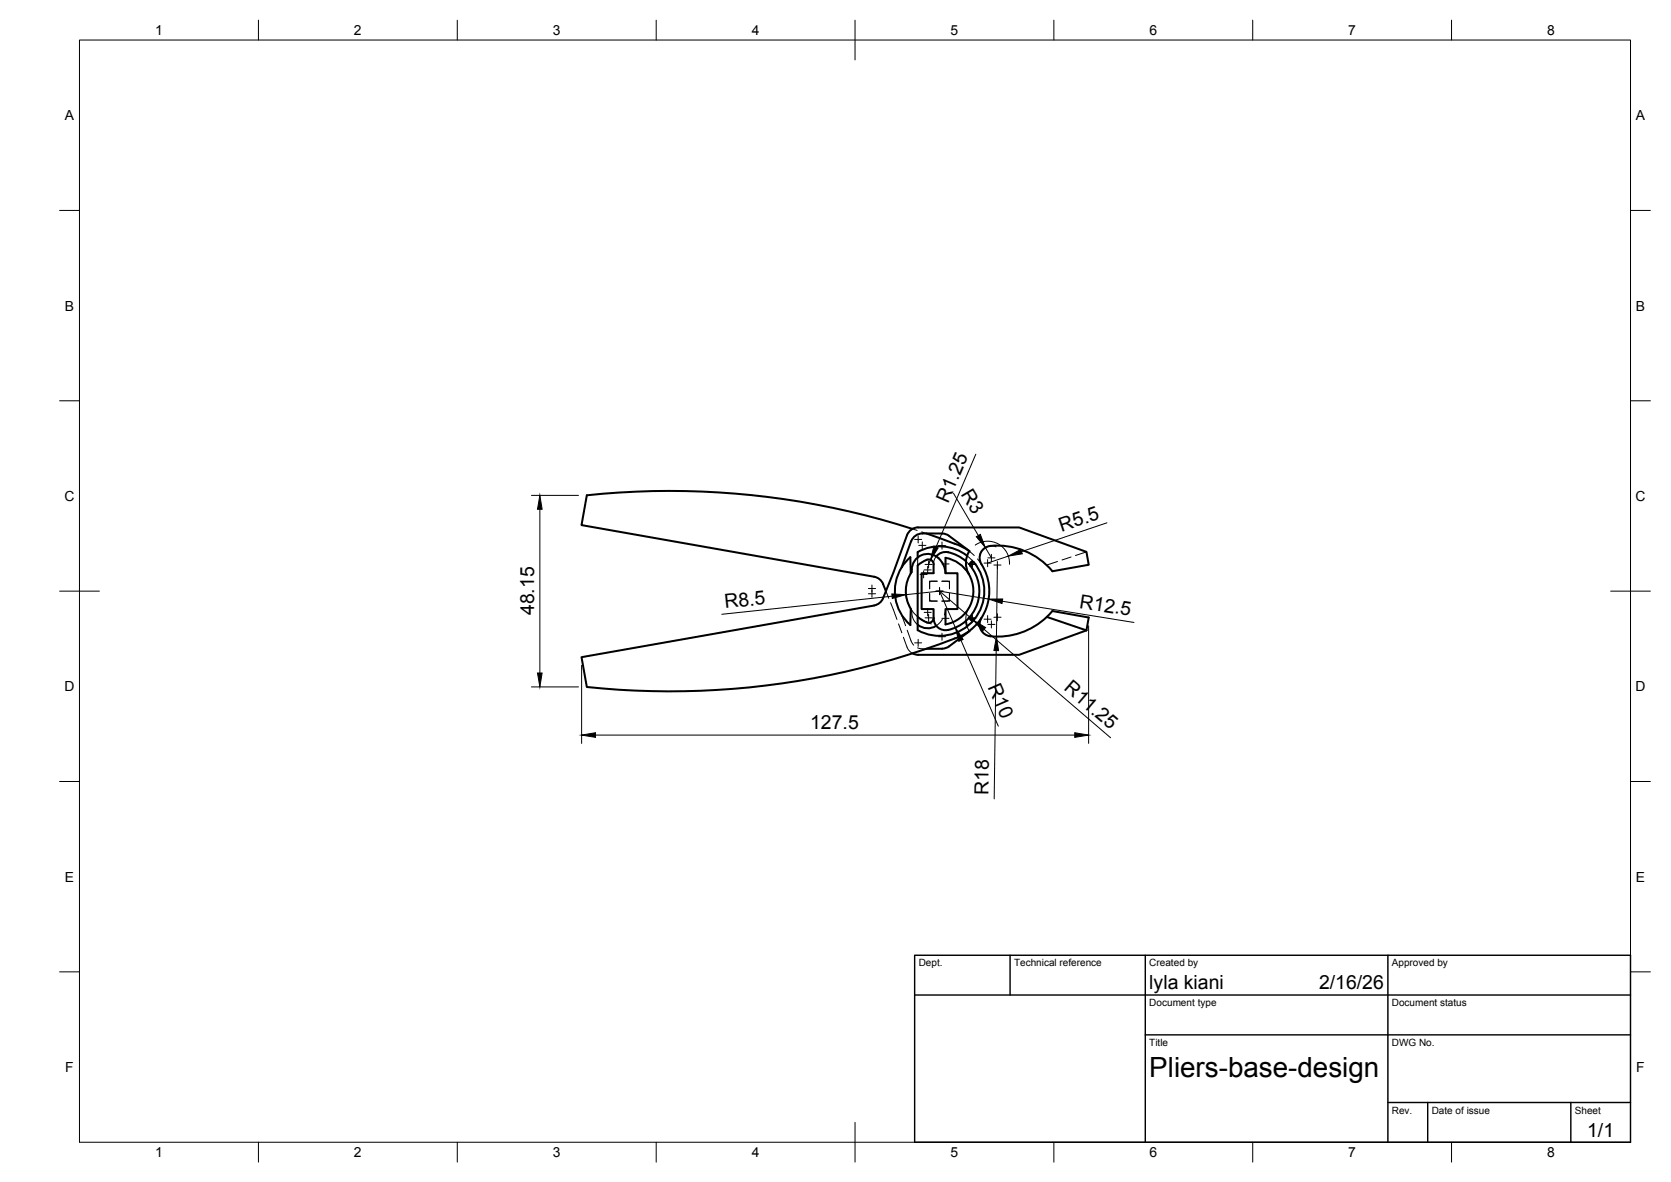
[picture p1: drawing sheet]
<svg xmlns="http://www.w3.org/2000/svg" width="420mm" height="297mm" viewBox="0 0 420 297" stroke-linecap="round" stroke-linejoin="round" font-family="sans-serif">
<!-- layer: Hidden -->
<g fill="none" stroke="#000" stroke-width=".25">
<path d="M229.4 132.9l1.2 .4M231.8 133.7l1.1 .4M235.4 139.8l-.6 1.1-.1 .9M243.2 139.7l1.7 1.6M243.7 138.5l1.3 1.1M269.3 140l-2.3 .7M273.2 138.7l-2.8 .9M222.8 148.6l.7 1.8M223.9 151.5l1.6 4.2M225.9 156.8l.9 2.2M226.7 154.6l1 2.7M228.1 158.4l1 2.7 .6 1"/>
<path d="M229 153l.2 .4 .1 1.2 .4 1 1 1.4M230.7 140.1v2M233.7 146.5l.4-.4h1.5h-1.9v1.9M233.7 150.6l.2 .3 .3 .2M233.7 149.1v2h1.9M236.9 155.6l-1.5 1.7M237.7 153.1l-.3 1.5M238.7 146.5l-.4-.4h-1.5h1.9v1.9M238.7 150.6l-.1 .3-.4 .2M238.7 149.1v2h-1.9M242.9 141.1l1 1.1M243.2 157.4l.5 1.2"/>
<path d="M243.6 152.8l-.7 1.9v1.3M245.8 140.5l1 1.3M265.9 141.1l-2.8 .9M227.2 160.2l1 2.8 1.2 1.2M230.7 162.8l2.2 .3"/>
</g>
<!-- layer: Visible -->
<g fill="none" stroke="#000" stroke-width=".51">
<path d="M229.1 136l-2.4 6.5a11.2 11.2 0 0 0 2.2 14.6M229.4 132.9a199.6 199.6 0 0 0-81.8-8.4l-1.4 7.5 73.6 12.9M230.9 132.6h25.4l16.9 6.1 .5 3.2-9.1 1.7M230.9 132.5a3 3 0 0 0-2.8 2l-3.5 9.4-2.6 6.4M232.9 134.1l8.2 2.9 2.6 1.5M235.4 139.8a3.4 3.4 0 0 1 4.4-.6l1.9 1 1.2 .8M238.7 134.7l5.1 3.8a5.5 5.5 0 0 0-.2 5.8M238.7 134.7l-1.4-.6h-5.3a3 3 0 0 0-2.9 1.9M243.2 139.7a11.3 11.3 0 0 0-12.4-1l-.1 1.4M219.8 144.9l1.4 .7a5.3 5.3 0 0 1 1.6 3M222.1 150.3l-.9 1.2-1.4 .6M228.9 140l.1 4.1"/>
<path d="M228.9 140l-2.2 2.5M230.7 157a4 4 0 0 0 4.7 .3M230.8 155a4.5 4.5 0 0 0 3.1 1.4l.5-.3 .4-.8M234.7 141.8v2.2h-3v9.1h3v2.3M234.8 141.8a1.32 1.32 0 0 0-.8-1.2 1.32 1.32 0 0 0-1.5 .3l-1.7 1.2-.1 16.3a11.2 11.2 0 0 0 14.3-2.7 11.2 11.2 0 0 0-.4-14.5 .68 .68 0 0 0-.6 1 9.9 9.9 0 0 1-6.7 16.1 3 3 0 0 1-2.5-2.9M237.7 144a4.5 4.5 0 0 0-6.6-4.2 4.2 4.2 0 0 0-1.9 3.9 8.5 8.5 0 0 0-.2 9.3l-.1 4.1M242.9 156l.3 1.4M243.6 144.3a8.5 8.5 0 0 1-5.8 12.6M243.6 144.3a8.5 8.5 0 0 0-5.9-4.1v3.8h3v9.1h-3v3.8M243.7 158.6h.1M243.8 158.6l-5.5 4-1.4 .4M244 154.9a.63 .63 0 0 0 .1 .8 .63 .63 0 0 0 .8 .1"/>
<path d="M246.8 155.3a3 3 0 0 0 2.2 4.6M263.2 155l10 3.4M263.2 155a18 18 0 0 1-14.2 4.9M264.6 153.6l9.1 1.6-.5 3.2M264.6 143.5a17.4 17.4 0 0 0-16.6-6 3 3 0 0 0-1.2 4.3 12.5 12.5 0 0 1-6.8 18.7 199.6 199.6 0 0 1-92.4 12.1l-1.4-7.5 73.6-12.9M264.6 153.5l-1.4 1.5M273.2 158.4l-16.9 6.2h-25.4l-1.5-.4M236.9 163l-4 .1"/>
</g>
<!-- layer: BORDER -->
<g fill="none" stroke="#000" stroke-width=".25">
<path d="M20 10.1h390v276.9h-390zM65 5.1v5M115 5.1v5M165 5.1v5M215 5.1v10M265 5.1v5M315 5.1v5M365 5.1v5M15 52.9h5M410 52.9h5M15 100.7h5M410 100.7h5"/>
<path d="M15 148.6h10M405 148.6h10M15 196.4h5M410 196.4h5M15 244.2h5M410 244.2h5M65 287v5M115 287v5M165 287v5M215 282.1v9.9M265 287v5M315 287v5"/>
<path d="M365 287v5"/>
</g>
<!-- layer: TITLEBLOCK -->
<path d="M230 240.1h180v46.9h-180zM230 250h180M254 240.1v9.9M288 240.1v46.9M349 240.1v46.9M288 260.1h122M349 277.1h61M359 277.1v9.9M395 277.1v9.9" fill="none" stroke="#000" stroke-width=".36"/>
<!-- layer: Smart Centers -->
<g fill="none" stroke="#000" stroke-width=".25">
<path d="M230 135.6h1.8M230.9 134.7v1.7M231 137.1h1.8M231.9 136.2v1.8M236 137.1h1.7M236.9 136.2v1.8M249.3 139.3v1.8M218.4 149.2h1.8M218.4 147.9h1.8M219.2 147v3.1M231.4 144.3h1.7M232.2 143.5v1.7"/>
<path d="M232.4 143.2h1.7M232.4 153.9h1.7M232.6 141.8h1.8M232.6 155.3h1.8M233.3 142.3v1.8M233.3 153v1.8M233.5 141v1.7M233.5 154.4v1.8M235.3 148.6h1.8M236.2 147.7v1.7M236.8 155.4h1.8M236.8 141.7h1.8"/>
<path d="M236.9 159.1v1.8M237.7 140.8v1.8M237.7 154.5v1.8M243.4 141.9h1.8M243.4 155.2h1.8M243.6 141.7h1.8M243.6 155.4h1.8M244.3 141v1.8M244.3 154.3v1.8M244.5 140.8v1.8M244.5 154.5v1.8M247.4 141.5h1.8"/>
<path d="M247.4 155.6h1.8M248.3 140.6v1.8M248.3 154.7v1.8M248.4 140.2h1.8M248.4 156.9h1.8M249.3 156v1.8M249.9 155.1h1.8M249.9 142h1.8M250.8 141.1v1.8M250.8 154.2v1.8M230 161.6h1.8M230.9 160.7v1.7"/>
<path d="M236 160h1.7"/>
</g>
<!-- layer: FD_Dimensions -->
<g fill="none" stroke="#000" stroke-width=".25">
<path d="M245.4 114.1l-10 23.4M133.6 124.5h11.9M135.7 128v41.1M239.8 124l6.2 10.6M245.2 137a5.5 5.5 0 0 1 5.8-.3 5.5 5.5 0 0 1 2.8 5.1M247.8 137.6l1.5 2.6M250.5 137.4a3 3 0 0 0-4 1.8M253.5 139.7l-5.2 1.8M278.3 131.4l-21.4 7.2M224.3 149.8l-42.8 4.6M227.8 147.3a8.5 8.5 0 0 0 6.4 9.5M234.7 141.4l-.7-.7-.5 1.1"/>
<path d="M236.2 148.6l8.6 7.3M236.2 148.6l-8.4 .8M236.2 148.6l4 9.1M236.2 148.6l12.4 1.9M247.4 158.1l31.9 27.3M248.4 159.8l2.4 .2M250.8 142l-.3 18M252 151.1l33.1 5.3M273.7 157.3v29.5M133.6 172.6h11.9M146.2 167.2v19.6M241.6 160.9l9.4 21.6"/>
<path d="M250.5 163.5l-.5 37.3M149.7 184.7h120.5"/>
</g>
<path d="M135.7 124.5l.6 3.5h-1.2zM234.8 137.3l1.1 .4-1.9 3zM245.5 134.9l1-.6 1.3 3.3zM253.5 139.7l3.2-1.6 .3 1.1zM224.2 149.3l3.6 .1-3.4 1zM244.8 155.9l3 1.8-.7 .9zM248.6 150.5h3.5l-.2 1.2zM135.1 169.1h1.2l-.6 3.5zM240.2 157.7l2 3-1.1 .5zM250.5 160l.6 3.5h-1.2zM146.2 184.7l3.5-.6v1.2zM270.2 184.1l3.5 .6-3.5 .6z" fill="#000" stroke="#000" stroke-width=".25"/>
<text font-size="7" x="289" y="270.6">Pliers-base-design</text>
<g font-size="4.9">
<text x="241.5" y="124.1" transform="rotate(60 241.5 124.1)">R3</text>
<text x="238.4" y="126.7" transform="rotate(-67 238.4 126.7)">R1.25</text>
<text x="266.9" y="133.7" transform="rotate(-19 266.9 133.7)">R5.5</text>
<text x="134.3" y="154.6" transform="rotate(-90 134.3 154.6)">48.15</text>
<text x="182.3" y="152.8" transform="rotate(-6 182.3 152.8)">R8.5</text>
<text x="271.3" y="152.7" transform="rotate(9 271.3 152.7)">R12.5</text>
<text x="248.3" y="172.6" transform="rotate(67 248.3 172.6)">R10</text>
<text x="267.3" y="173.3" transform="rotate(41 267.3 173.3)">R11.25</text>
<text x="203.7" y="183.3">127.5</text>
<text x="248.5" y="199.7" transform="rotate(-89 248.5 199.7)">R18</text>
<text x="289" y="248.5">lyla kiani</text>
<text x="331.7" y="248.5">2/16/26</text>
<text x="399.1" y="285.7">1/1</text>
</g>
<g font-size="3.5">
<text x="39" y="8.8">1</text>
<text x="89" y="8.8">2</text>
<text x="139" y="8.8">3</text>
<text x="189" y="8.8">4</text>
<text x="239" y="8.8">5</text>
<text x="289" y="8.8">6</text>
<text x="339" y="8.8">7</text>
<text x="389" y="8.8">8</text>
<text x="16.3" y="30.2">A</text>
<text x="411.3" y="30.2">A</text>
<text x="16.3" y="78">B</text>
<text x="411.3" y="78">B</text>
<text x="16.2" y="125.9">C</text>
<text x="411.2" y="125.9">C</text>
<text x="16.2" y="173.7">D</text>
<text x="411.2" y="173.7">D</text>
<text x="16.3" y="221.6">E</text>
<text x="411.3" y="221.6">E</text>
<text x="16.4" y="269.4">F</text>
<text x="411.4" y="269.4">F</text>
<text x="39" y="290.8">1</text>
<text x="89" y="290.8">2</text>
<text x="139" y="290.8">3</text>
<text x="189" y="290.8">4</text>
<text x="239" y="290.8">5</text>
<text x="289" y="290.8">6</text>
<text x="339" y="290.8">7</text>
<text x="389" y="290.8">8</text>
</g>
<g font-size="2.5">
<text x="231" y="242.9">Dept.</text>
<text x="255" y="242.9">Technical reference</text>
<text x="289" y="242.9">Created by</text>
<text x="350" y="242.9">Approved by</text>
<text x="289" y="252.8">Document type</text>
<text x="350" y="252.8">Document status</text>
<text x="289" y="262.9">Title</text>
<text x="350" y="262.9">DWG No.</text>
<text x="350" y="279.9">Rev.</text>
<text x="360" y="279.9">Date of issue</text>
<text x="396" y="279.9">Sheet</text>
</g>
</svg>
